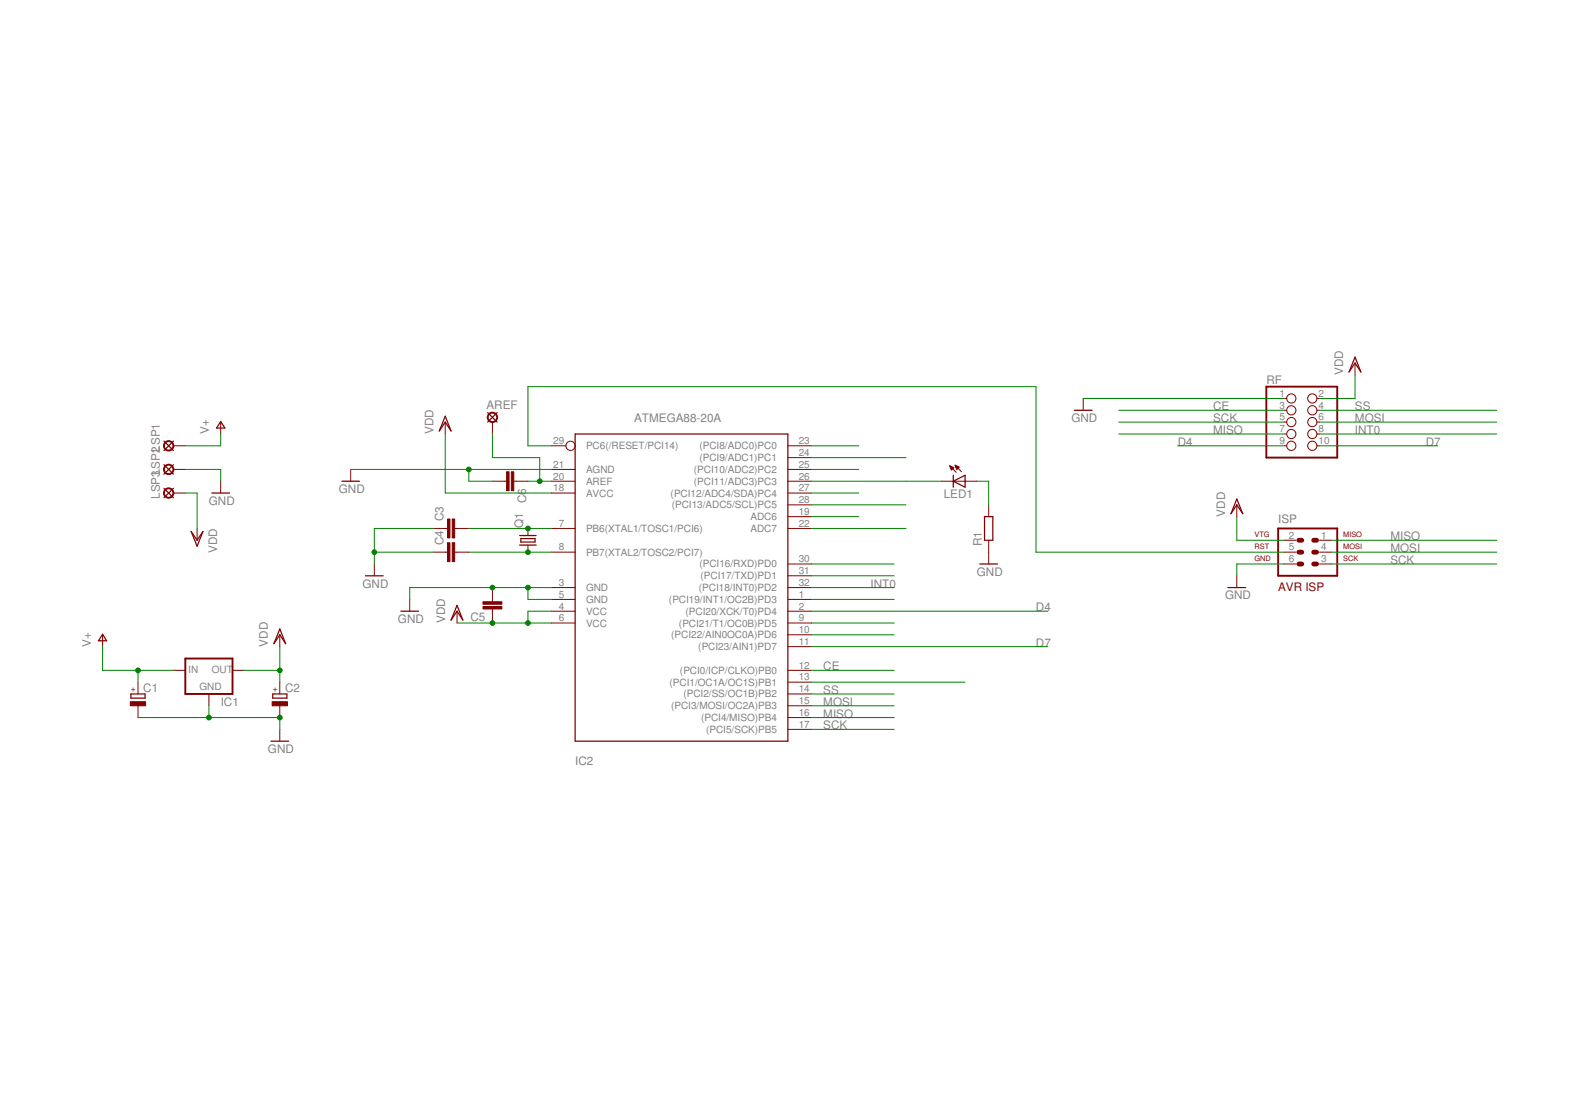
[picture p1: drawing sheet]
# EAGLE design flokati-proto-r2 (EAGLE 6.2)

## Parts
AREF  LSP10  [LSP10]
C1  CPOL-EUE2-4  [E2-4]
C2  CPOL-EUE2-4  [E2-4]
C3  C-EUC0805K  [C0805K]
C4  C-EUC0805K  [C0805K]
C5  C-EUC0805K  [C0805K]
C6  C-EUC0805K  [C0805K]
IC1  78XXS  [78XXS]
IC2  ATMEGA88-20A  [TQFP32-08]
ISP  AVR-ISP-6  [AVR-ISP-6]
LED1  LEDCHIP-LED0805  [CHIP-LED0805]
LSP1  LSP11  [LSP11]
LSP2  LSP11  [LSP11]
LSP3  LSP11  [LSP11]
Q1  CRYSTALHC49U70  [HC49U70]
R1  R-EU_M0805  [M0805]
RF  PINHD-2X5  [2X05]

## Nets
CE: IC2.12((PCI0/ICP/CLKO)PB0) RF.3
D4: IC2.2((PCI20/XCK/T0)PD4) RF.9
D7: IC2.11((PCI23/AIN1)PD7) RF.10
GND: C1.- C2.- C3.1 C4.1 C5.2 C6.2 IC1.GND IC2.3(GND) IC2.5(GND) IC2.21(AGND) ISP.6 LSP2.MP R1.1 RF.1
INT0: IC2.32((PCI18/INT0)PD2) RF.8
MISO: IC2.16((PCI4/MISO)PB4) ISP.1 RF.7
MOSI: IC2.15((PCI3/MOSI/OC2A)PB3) ISP.4 RF.6
N$1: C3.2 IC2.7(PB6(XTAL1/TOSC1/PCI6)) Q1.2
N$2: C4.2 IC2.8(PB7(XTAL2/TOSC2/PCI7)) Q1.1
N$3: AREF.MP C6.1 IC2.20(AREF)
N$4: IC2.29(PC6(/RESET/PCI14)) ISP.5
N$5: IC2.23((PCI8/ADC0)PC0)
N$6: IC2.24((PCI9/ADC1)PC1)
N$9: IC2.27((PCI12/ADC4/SDA)PC4)
N$10: IC2.28((PCI13/ADC5/SCL)PC5)
N$11: IC2.19(ADC6)
N$12: IC2.22(ADC7)
N$13: IC2.30((PCI16/RXD)PD0)
N$14: IC2.31((PCI17/TXD)PD1)
N$15: IC2.1((PCI19/INT1/OC2B)PD3)
N$17: IC2.9((PCI21/T1/OC0B)PD5)
N$18: IC2.10((PCI22/AIN0OC0A)PD6)
N$20: IC2.13((PCI1/OC1A/OC1S)PB1)
N$22: IC2.26((PCI11/ADC3)PC3) LED1.C
N$23: IC2.25((PCI10/ADC2)PC2)
N$53: LED1.A R1.2
SCK: IC2.17((PCI5/SCK)PB5) ISP.3 RF.5
SS: IC2.14((PCI2/SS/OC1B)PB2) RF.4
V+: C1.+ IC1.IN LSP1.MP
VDD: C2.+ C5.1 IC1.OUT IC2.4(VCC) IC2.6(VCC) IC2.18(AVCC) ISP.2 LSP3.MP RF.2
